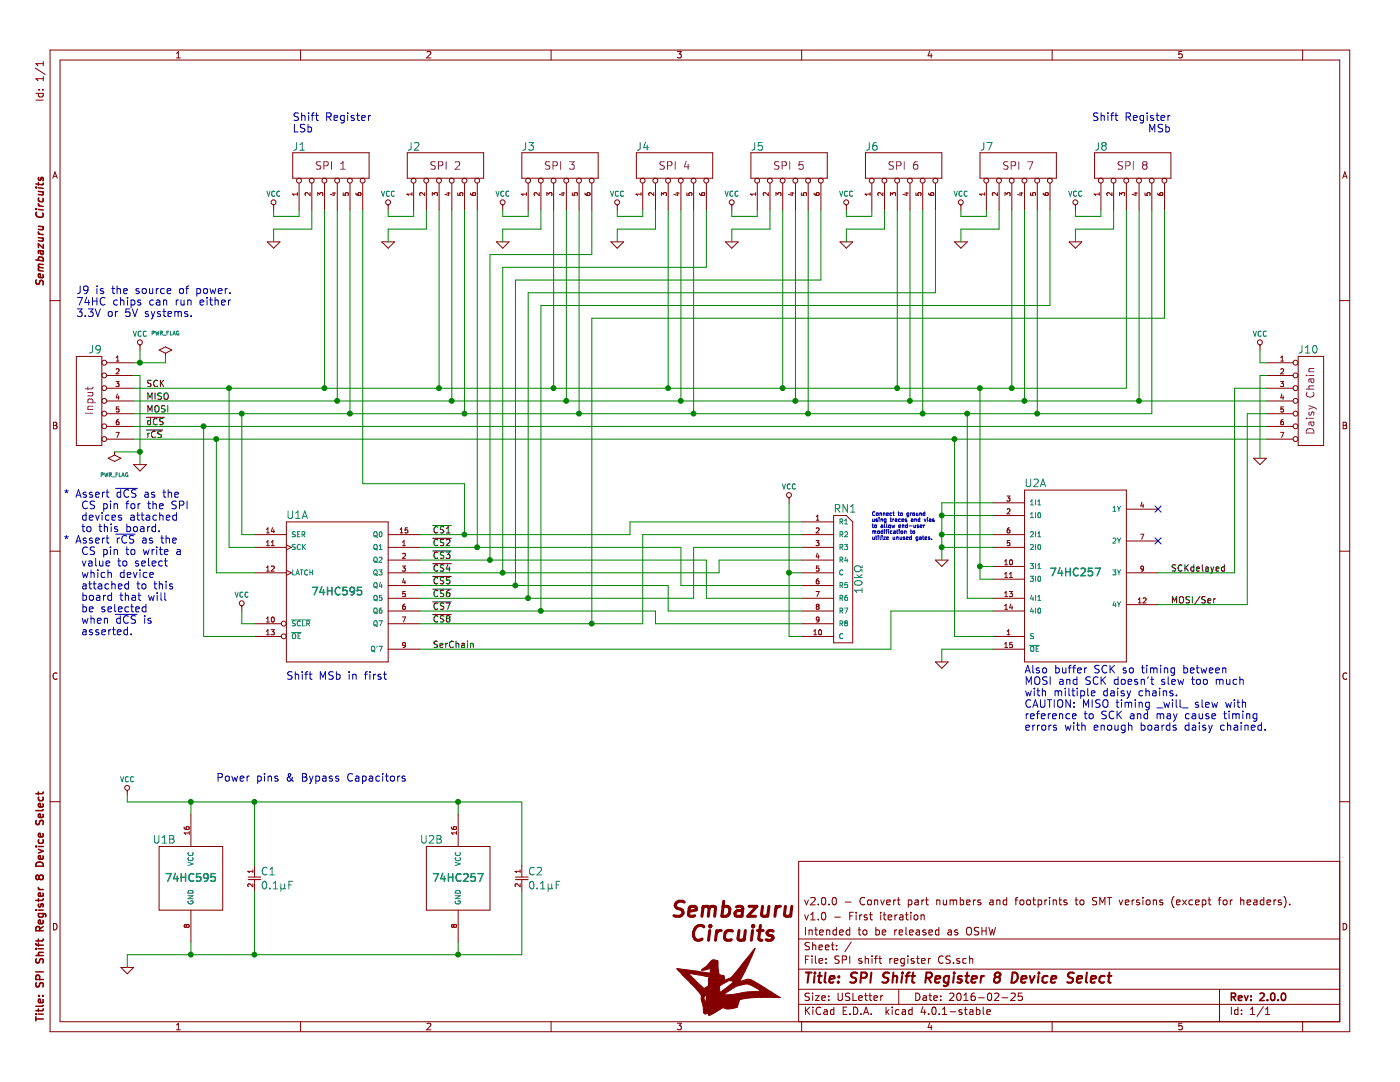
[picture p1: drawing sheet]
EESchema Schematic File Version 2
LIBS:NewUnsorted
LIBS:Arduino
LIBS:logos
LIBS:power
LIBS:device
LIBS:transistors
LIBS:conn
LIBS:linear
LIBS:regul
LIBS:74xx
LIBS:cmos4000
LIBS:adc-dac
LIBS:memory
LIBS:xilinx
LIBS:microcontrollers
LIBS:dsp
LIBS:microchip
LIBS:analog_switches
LIBS:motorola
LIBS:texas
LIBS:intel
LIBS:audio
LIBS:interface
LIBS:digital-audio
LIBS:philips
LIBS:display
LIBS:cypress
LIBS:siliconi
LIBS:opto
LIBS:atmel
LIBS:contrib
LIBS:valves
LIBS:SPI shift register CS-cache
EELAYER 25 0
EELAYER END
$Descr USLetter 11000 8500
encoding utf-8
Sheet 1 1
Title "SPI Shift Register 8 Device Select"
Date "2016-02-25"
Rev "2.0.0"
Comp "Sembazuru Circuits"
Comment1 "Intended to be released as OSHW"
Comment2 "v1.0 - First iteration"
Comment3 "v2.0.0 - Convert part numbers and footprints to SMT versions (except for headers)."
Comment4 ""
$EndDescr
$Comp
L CONN_07 J10
U 1 1
P 10300 3150
F 0 "J10" H 10200 3550 60  0000 L CNN
F 1 "CONN_07" V 10350 3150 60  0001 C CNN
F 2 "ipc-7251TH Standard:HDRV7W64P254_1X7_1778X254X1016P" H 10300 3150 60  0001 C CNN
F 3 "" H 10300 3150 60  0000 C CNN
F 4 "Daisy Chain" V 10300 3150 60  0000 C CNN "Note"
	1    10300 3150
	1    0    0    -1  
$EndComp
$Comp
L CONN_07 J9
U 1 1
P 700 3150
F 0 "J9" H 600 3550 60  0000 L CNN
F 1 "CONN_07" V 750 3150 60  0001 C CNN
F 2 "ipc-7251TH Standard:HDRV7W64P254_1X7_1778X254X1016P" H 700 3150 60  0001 C CNN
F 3 "" H 700 3150 60  0000 C CNN
F 4 "Input" V 700 3150 60  0000 C CNN "Note"
	1    700  3150
	-1   0    0    -1  
$EndComp
$Comp
L CONN_06 J1
U 1 1
P 2600 1300
F 0 "J1" V 2750 1600 60  0000 R CNN
F 1 "CONN_06" V 2650 1300 60  0001 C CNN
F 2 "ipc-7251TH-standard:HDRV6W64P254_1X6_1524X254X1016P" H 2600 1300 60  0001 C CNN
F 3 "" H 2600 1300 60  0000 C CNN
F 4 "SPI 1" V 2600 1300 60  0000 C CNN "Note"
	1    2600 1300
	0    -1   -1   0   
$EndComp
Text Label 1150 3450 0    50   ~ 0
~rCS
Text Label 1150 3350 0    50   ~ 0
~dCS
Text Label 1150 3150 0    50   ~ 0
MISO
$Comp
L VCC #PWR01
U 1 1
P 1100 2750
F 0 "#PWR01" H 1100 2700 40  0001 C CNN
F 1 "VCC" H 1100 2850 40  0000 C BNN
F 2 "" H 1100 2750 60  0000 C CNN
F 3 "" H 1100 2750 60  0000 C CNN
	1    1100 2750
	1    0    0    -1  
$EndComp
$Comp
L GND #PWR02
U 1 1
P 1100 3650
F 0 "#PWR02" H 1100 3650 30  0001 C CNN
F 1 "GND" H 1100 3580 30  0001 C CNN
F 2 "" H 1100 3650 60  0000 C CNN
F 3 "" H 1100 3650 60  0000 C CNN
	1    1100 3650
	1    0    0    -1  
$EndComp
$Comp
L 74HC595 U1
U 1 1
P 2650 4650
F 0 "U1" H 2250 5250 60  0000 L CNN
F 1 "74HC595" H 2650 4650 60  0000 C CNB
F 2 "NXP-74HC595PW_118:SOP65P640X110-16N" H 2650 4650 60  0001 C CNN
F 3 "https://octopart.com/sn74hc595pwr-texas+instruments-879136" H 2650 4650 60  0001 C CNN
F 4 "CPL-" H 2650 4650 60  0001 C CNN "CommonPartLibrary"
F 5 "Texas Instruments" H 2650 4650 60  0001 C CNN "Mfg"
F 6 "SN74HC595PWR" H 2650 4650 60  0001 C CNN "MfgPart"
	1    2650 4650
	1    0    0    -1  
$EndComp
$Comp
L 74HC257 U2
U 1 1
P 8450 4500
F 0 "U2" H 8050 5200 60  0000 L CNN
F 1 "74HC257" H 8450 4500 60  0000 C CNB
F 2 "TI-SN74HC257PW:SOP65P640X120-16N" H 8450 4600 60  0001 C CNN
F 3 "https://octopart.com/sn74hc257pw-texas+instruments-789437" H 8450 4600 60  0001 C CNN
F 4 "CPL-" H 8450 4500 60  0001 C CNN "CommonPartLibrary"
F 5 "Texas Instruments" H 8450 4500 60  0001 C CNN "Mfg"
F 6 "SN74HC257PW" H 8450 4500 60  0001 C CNN "MfgPart"
	1    8450 4500
	1    0    0    -1  
$EndComp
$Comp
L VCC #PWR03
U 1 1
P 9900 2750
F 0 "#PWR03" H 9900 2700 40  0001 C CNN
F 1 "VCC" H 9900 2850 40  0000 C BNN
F 2 "" H 9900 2750 60  0000 C CNN
F 3 "" H 9900 2750 60  0000 C CNN
	1    9900 2750
	1    0    0    -1  
$EndComp
$Comp
L GND #PWR04
U 1 1
P 9900 3600
F 0 "#PWR04" H 9900 3600 30  0001 C CNN
F 1 "GND" H 9900 3530 30  0001 C CNN
F 2 "" H 9900 3600 60  0000 C CNN
F 3 "" H 9900 3600 60  0000 C CNN
	1    9900 3600
	1    0    0    -1  
$EndComp
$Comp
L VCC #PWR05
U 1 1
P 2150 1650
F 0 "#PWR05" H 2150 1600 40  0001 C CNN
F 1 "VCC" H 2150 1750 40  0000 C BNN
F 2 "" H 2150 1650 60  0000 C CNN
F 3 "" H 2150 1650 60  0000 C CNN
	1    2150 1650
	1    0    0    -1  
$EndComp
$Comp
L GND #PWR06
U 1 1
P 2150 1900
F 0 "#PWR06" H 2150 1900 30  0001 C CNN
F 1 "GND" H 2150 1830 30  0001 C CNN
F 2 "" H 2150 1900 60  0000 C CNN
F 3 "" H 2150 1900 60  0000 C CNN
	1    2150 1900
	1    0    0    -1  
$EndComp
$Comp
L CONN_06 J2
U 1 1
P 3500 1300
F 0 "J2" V 3650 1600 60  0000 R CNN
F 1 "CONN_06" V 3550 1300 60  0001 C CNN
F 2 "ipc-7251TH-standard:HDRV6W64P254_1X6_1524X254X1016P" H 3500 1300 60  0001 C CNN
F 3 "" H 3500 1300 60  0000 C CNN
F 4 "SPI 2" V 3500 1300 60  0000 C CNN "Note"
	1    3500 1300
	0    -1   -1   0   
$EndComp
$Comp
L VCC #PWR07
U 1 1
P 3050 1650
F 0 "#PWR07" H 3050 1600 40  0001 C CNN
F 1 "VCC" H 3050 1750 40  0000 C BNN
F 2 "" H 3050 1650 60  0000 C CNN
F 3 "" H 3050 1650 60  0000 C CNN
	1    3050 1650
	1    0    0    -1  
$EndComp
$Comp
L GND #PWR08
U 1 1
P 3050 1900
F 0 "#PWR08" H 3050 1900 30  0001 C CNN
F 1 "GND" H 3050 1830 30  0001 C CNN
F 2 "" H 3050 1900 60  0000 C CNN
F 3 "" H 3050 1900 60  0000 C CNN
	1    3050 1900
	1    0    0    -1  
$EndComp
$Comp
L CONN_06 J3
U 1 1
P 4400 1300
F 0 "J3" V 4550 1600 60  0000 R CNN
F 1 "CONN_06" V 4450 1300 60  0001 C CNN
F 2 "ipc-7251TH-standard:HDRV6W64P254_1X6_1524X254X1016P" H 4400 1300 60  0001 C CNN
F 3 "" H 4400 1300 60  0000 C CNN
F 4 "SPI 3" V 4400 1300 60  0000 C CNN "Note"
	1    4400 1300
	0    -1   -1   0   
$EndComp
$Comp
L VCC #PWR09
U 1 1
P 3950 1650
F 0 "#PWR09" H 3950 1600 40  0001 C CNN
F 1 "VCC" H 3950 1750 40  0000 C BNN
F 2 "" H 3950 1650 60  0000 C CNN
F 3 "" H 3950 1650 60  0000 C CNN
	1    3950 1650
	1    0    0    -1  
$EndComp
$Comp
L GND #PWR010
U 1 1
P 3950 1900
F 0 "#PWR010" H 3950 1900 30  0001 C CNN
F 1 "GND" H 3950 1830 30  0001 C CNN
F 2 "" H 3950 1900 60  0000 C CNN
F 3 "" H 3950 1900 60  0000 C CNN
	1    3950 1900
	1    0    0    -1  
$EndComp
$Comp
L CONN_06 J4
U 1 1
P 5300 1300
F 0 "J4" V 5450 1600 60  0000 R CNN
F 1 "CONN_06" V 5350 1300 60  0001 C CNN
F 2 "ipc-7251TH-standard:HDRV6W64P254_1X6_1524X254X1016P" H 5300 1300 60  0001 C CNN
F 3 "" H 5300 1300 60  0000 C CNN
F 4 "SPI 4" V 5300 1300 60  0000 C CNN "Note"
	1    5300 1300
	0    -1   -1   0   
$EndComp
$Comp
L VCC #PWR011
U 1 1
P 4850 1650
F 0 "#PWR011" H 4850 1600 40  0001 C CNN
F 1 "VCC" H 4850 1750 40  0000 C BNN
F 2 "" H 4850 1650 60  0000 C CNN
F 3 "" H 4850 1650 60  0000 C CNN
	1    4850 1650
	1    0    0    -1  
$EndComp
$Comp
L GND #PWR012
U 1 1
P 4850 1900
F 0 "#PWR012" H 4850 1900 30  0001 C CNN
F 1 "GND" H 4850 1830 30  0001 C CNN
F 2 "" H 4850 1900 60  0000 C CNN
F 3 "" H 4850 1900 60  0000 C CNN
	1    4850 1900
	1    0    0    -1  
$EndComp
$Comp
L CONN_06 J5
U 1 1
P 6200 1300
F 0 "J5" V 6350 1600 60  0000 R CNN
F 1 "CONN_06" V 6250 1300 60  0001 C CNN
F 2 "ipc-7251TH-standard:HDRV6W64P254_1X6_1524X254X1016P" H 6200 1300 60  0001 C CNN
F 3 "" H 6200 1300 60  0000 C CNN
F 4 "SPI 5" V 6200 1300 60  0000 C CNN "Note"
	1    6200 1300
	0    -1   -1   0   
$EndComp
$Comp
L VCC #PWR013
U 1 1
P 5750 1650
F 0 "#PWR013" H 5750 1600 40  0001 C CNN
F 1 "VCC" H 5750 1750 40  0000 C BNN
F 2 "" H 5750 1650 60  0000 C CNN
F 3 "" H 5750 1650 60  0000 C CNN
	1    5750 1650
	1    0    0    -1  
$EndComp
$Comp
L GND #PWR014
U 1 1
P 5750 1900
F 0 "#PWR014" H 5750 1900 30  0001 C CNN
F 1 "GND" H 5750 1830 30  0001 C CNN
F 2 "" H 5750 1900 60  0000 C CNN
F 3 "" H 5750 1900 60  0000 C CNN
	1    5750 1900
	1    0    0    -1  
$EndComp
$Comp
L CONN_06 J6
U 1 1
P 7100 1300
F 0 "J6" V 7250 1600 60  0000 R CNN
F 1 "CONN_06" V 7150 1300 60  0001 C CNN
F 2 "ipc-7251TH-standard:HDRV6W64P254_1X6_1524X254X1016P" H 7100 1300 60  0001 C CNN
F 3 "" H 7100 1300 60  0000 C CNN
F 4 "SPI 6" V 7100 1300 60  0000 C CNN "Note"
	1    7100 1300
	0    -1   -1   0   
$EndComp
$Comp
L VCC #PWR015
U 1 1
P 6650 1650
F 0 "#PWR015" H 6650 1600 40  0001 C CNN
F 1 "VCC" H 6650 1750 40  0000 C BNN
F 2 "" H 6650 1650 60  0000 C CNN
F 3 "" H 6650 1650 60  0000 C CNN
	1    6650 1650
	1    0    0    -1  
$EndComp
$Comp
L GND #PWR016
U 1 1
P 6650 1900
F 0 "#PWR016" H 6650 1900 30  0001 C CNN
F 1 "GND" H 6650 1830 30  0001 C CNN
F 2 "" H 6650 1900 60  0000 C CNN
F 3 "" H 6650 1900 60  0000 C CNN
	1    6650 1900
	1    0    0    -1  
$EndComp
$Comp
L CONN_06 J7
U 1 1
P 8000 1300
F 0 "J7" V 8150 1600 60  0000 R CNN
F 1 "CONN_06" V 8050 1300 60  0001 C CNN
F 2 "ipc-7251TH-standard:HDRV6W64P254_1X6_1524X254X1016P" H 8000 1300 60  0001 C CNN
F 3 "" H 8000 1300 60  0000 C CNN
F 4 "SPI 7" V 8000 1300 60  0000 C CNN "Note"
	1    8000 1300
	0    -1   -1   0   
$EndComp
$Comp
L VCC #PWR017
U 1 1
P 7550 1650
F 0 "#PWR017" H 7550 1600 40  0001 C CNN
F 1 "VCC" H 7550 1750 40  0000 C BNN
F 2 "" H 7550 1650 60  0000 C CNN
F 3 "" H 7550 1650 60  0000 C CNN
	1    7550 1650
	1    0    0    -1  
$EndComp
$Comp
L GND #PWR018
U 1 1
P 7550 1900
F 0 "#PWR018" H 7550 1900 30  0001 C CNN
F 1 "GND" H 7550 1830 30  0001 C CNN
F 2 "" H 7550 1900 60  0000 C CNN
F 3 "" H 7550 1900 60  0000 C CNN
	1    7550 1900
	1    0    0    -1  
$EndComp
$Comp
L CONN_06 J8
U 1 1
P 8900 1300
F 0 "J8" V 9050 1600 60  0000 R CNN
F 1 "CONN_06" V 8950 1300 60  0001 C CNN
F 2 "ipc-7251TH-standard:HDRV6W64P254_1X6_1524X254X1016P" H 8900 1300 60  0001 C CNN
F 3 "" H 8900 1300 60  0000 C CNN
F 4 "SPI 8" V 8900 1300 60  0000 C CNN "Note"
	1    8900 1300
	0    -1   -1   0   
$EndComp
$Comp
L VCC #PWR019
U 1 1
P 8450 1650
F 0 "#PWR019" H 8450 1600 40  0001 C CNN
F 1 "VCC" H 8450 1750 40  0000 C BNN
F 2 "" H 8450 1650 60  0000 C CNN
F 3 "" H 8450 1650 60  0000 C CNN
	1    8450 1650
	1    0    0    -1  
$EndComp
$Comp
L GND #PWR020
U 1 1
P 8450 1900
F 0 "#PWR020" H 8450 1900 30  0001 C CNN
F 1 "GND" H 8450 1830 30  0001 C CNN
F 2 "" H 8450 1900 60  0000 C CNN
F 3 "" H 8450 1900 60  0000 C CNN
	1    8450 1900
	1    0    0    -1  
$EndComp
$Comp
L VCC #PWR021
U 1 1
P 1000 6250
F 0 "#PWR021" H 1000 6200 40  0001 C CNN
F 1 "VCC" H 1000 6350 40  0000 C BNN
F 2 "" H 1000 6250 60  0000 C CNN
F 3 "" H 1000 6250 60  0000 C CNN
	1    1000 6250
	1    0    0    -1  
$EndComp
$Comp
L GND #PWR022
U 1 1
P 1000 7600
F 0 "#PWR022" H 1000 7600 30  0001 C CNN
F 1 "GND" H 1000 7530 30  0001 C CNN
F 2 "" H 1000 7600 60  0000 C CNN
F 3 "" H 1000 7600 60  0000 C CNN
	1    1000 7600
	1    0    0    -1  
$EndComp
$Comp
L CAP_NP C1
U 1 1
P 2000 6900
F 0 "C1" H 2050 6950 60  0000 L CNN
F 1 "0.1µF" H 2050 6840 60  0000 L CNN
F 2 "AVX-06035C104KAT2A:CAPC1608X90N" H 2000 6900 60  0001 C CNN
F 3 "https://octopart.com/common-parts-library#CPL-CAP-X7R-0603-100NF-50V" H 2000 6900 60  0001 C CNN
F 4 "CPL-CAP-X7R-0603-100NF-50V" H 2000 6900 60  0001 C CNN "CommonPartLibrary"
F 5 "AVX" H 2000 6900 60  0001 C CNN "Mfg"
F 6 "06035C104KAT2A" H 2000 6900 60  0001 C CNN "MfgPart"
F 7 "Kemet" H 2000 6900 60  0001 C CNN "Mfg2"
F 8 "C0603C104K5RACTU" H 2000 6900 60  0001 C CNN "Mfg2Part"
	1    2000 6900
	1    0    0    -1  
$EndComp
$Comp
L VCC #PWR023
U 1 1
P 1900 4800
F 0 "#PWR023" H 1900 4750 40  0001 C CNN
F 1 "VCC" H 1900 4900 40  0000 C BNN
F 2 "" H 1900 4800 60  0000 C CNN
F 3 "" H 1900 4800 60  0000 C CNN
	1    1900 4800
	1    0    0    -1  
$EndComp
$Comp
L GND #PWR024
U 1 1
P 7400 4400
F 0 "#PWR024" H 7400 4400 30  0001 C CNN
F 1 "GND" H 7400 4330 30  0001 C CNN
F 2 "" H 7400 4400 60  0000 C CNN
F 3 "" H 7400 4400 60  0000 C CNN
	1    7400 4400
	1    0    0    -1  
$EndComp
Text Label 3400 4200 0    50   ~ 0
~CS1
Text Label 3400 4300 0    50   ~ 0
~CS2
Text Label 3400 4400 0    50   ~ 0
~CS3
Text Label 3400 4500 0    50   ~ 0
~CS4
Text Label 3400 4600 0    50   ~ 0
~CS5
Text Label 3400 4700 0    50   ~ 0
~CS6
Text Label 3400 4800 0    50   ~ 0
~CS7
Text Label 3400 4900 0    50   ~ 0
~CS8
Text Label 3400 5100 0    50   ~ 0
SerChain
$Comp
L PWR_FLAG #FLG025
U 1 1
P 1300 2800
F 0 "#FLG025" H 1300 2895 30  0001 C CNN
F 1 "PWR_FLAG" H 1300 2980 30  0000 C CNN
F 2 "" H 1300 2800 60  0000 C CNN
F 3 "" H 1300 2800 60  0000 C CNN
	1    1300 2800
	1    0    0    -1  
$EndComp
$Comp
L PWR_FLAG #FLG026
U 1 1
P 900 3550
F 0 "#FLG026" H 900 3645 30  0001 C CNN
F 1 "PWR_FLAG" H 900 3730 30  0000 C CNN
F 2 "" H 900 3550 60  0000 C CNN
F 3 "" H 900 3550 60  0000 C CNN
	1    900  3550
	-1   0    0    1   
$EndComp
Text Notes 8050 5750 0    60   ~ 0
Also buffer SCK so timing between\nMOSI and SCK doesn't slew too much\nwith miltiple daisy chains.\nCAUTION: MISO timing _will_ slew with\nreference to SCK and may cause timing\nerrors with enough boards daisy chained.
$Comp
L VCC #PWR027
U 1 1
P 6200 3950
F 0 "#PWR027" H 6200 3900 40  0001 C CNN
F 1 "VCC" H 6200 4050 40  0000 C BNN
F 2 "" H 6200 3950 60  0000 C CNN
F 3 "" H 6200 3950 60  0000 C CNN
	1    6200 3950
	1    0    0    -1  
$EndComp
Text Notes 1700 6150 0    60   ~ 0
Power pins & Bypass Capacitors
Text Notes 600  2500 0    60   ~ 0
J9 is the source of power.\n74HC chips can run either\n3.3V or 5V systems.
Text Notes 2300 1050 0    60   ~ 0
Shift Register\nLSb
Text Notes 9200 1050 2    60   ~ 0
Shift Register\nMSb
Text Notes 2250 5350 0    60   ~ 0
Shift MSb in first
NoConn ~ 9100 4000
NoConn ~ 9100 4250
Text Notes 500  5000 0    60   ~ 0
* Assert ~dCS~ as the\n   CS pin for the SPI\n   devices attached\n   to this board.\n* Assert ~rCS~ as the\n   CS pin to write a\n   value to select\n   which device\n   attached to this\n   board that will\n   be selected\n   when ~dCS~ is\n   asserted. 
Text Label 1150 3050 0    50   ~ 0
SCK
Text Label 1150 3250 0    50   ~ 0
MOSI
Wire Wire Line
	1050 2950 1100 2950
Wire Wire Line
	1100 2950 1100 3650
Wire Wire Line
	1050 2850 1300 2850
Wire Wire Line
	1100 2850 1100 2750
Wire Wire Line
	2550 3050 2550 1650
Wire Wire Line
	2650 3150 2650 1650
Wire Wire Line
	2750 3250 2750 1650
Wire Wire Line
	2000 4500 1700 4500
Wire Wire Line
	1700 4500 1700 3450
Wire Wire Line
	1050 3450 9950 3450
Wire Wire Line
	2000 5000 1600 5000
Wire Wire Line
	1600 5000 1600 3350
Wire Wire Line
	1050 3350 9950 3350
Wire Wire Line
	1050 3050 8850 3050
Wire Wire Line
	3300 5100 7000 5100
Wire Wire Line
	7000 5100 7000 4800
Wire Wire Line
	7800 5000 7500 5000
Wire Wire Line
	7500 5000 7500 3450
Wire Wire Line
	9950 2950 9900 2950
Wire Wire Line
	9900 2950 9900 3600
Wire Wire Line
	9950 2850 9900 2850
Wire Wire Line
	9900 2850 9900 2750
Wire Wire Line
	2350 1650 2350 1700
Wire Wire Line
	2350 1700 2150 1700
Wire Wire Line
	2150 1700 2150 1650
Wire Wire Line
	2450 1650 2450 1800
Wire Wire Line
	2450 1800 2150 1800
Wire Wire Line
	2150 1800 2150 1900
Wire Wire Line
	3450 3050 3450 1650
Wire Wire Line
	3550 3150 3550 1650
Wire Wire Line
	3650 3250 3650 1650
Wire Wire Line
	3250 1650 3250 1700
Wire Wire Line
	3250 1700 3050 1700
Wire Wire Line
	3050 1700 3050 1650
Wire Wire Line
	3350 1650 3350 1800
Wire Wire Line
	3350 1800 3050 1800
Wire Wire Line
	3050 1800 3050 1900
Wire Wire Line
	4350 3050 4350 1650
Wire Wire Line
	4450 3150 4450 1650
Wire Wire Line
	4550 3250 4550 1650
Wire Wire Line
	4150 1650 4150 1700
Wire Wire Line
	4150 1700 3950 1700
Wire Wire Line
	3950 1700 3950 1650
Wire Wire Line
	4250 1650 4250 1800
Wire Wire Line
	4250 1800 3950 1800
Wire Wire Line
	3950 1800 3950 1900
Wire Wire Line
	5250 3050 5250 1650
Wire Wire Line
	5350 3150 5350 1650
Wire Wire Line
	5450 3250 5450 1650
Wire Wire Line
	5050 1650 5050 1700
Wire Wire Line
	5050 1700 4850 1700
Wire Wire Line
	4850 1700 4850 1650
Wire Wire Line
	5150 1650 5150 1800
Wire Wire Line
	5150 1800 4850 1800
Wire Wire Line
	4850 1800 4850 1900
Wire Wire Line
	6150 3050 6150 1650
Wire Wire Line
	6250 3150 6250 1650
Wire Wire Line
	6350 3250 6350 1650
Wire Wire Line
	5950 1650 5950 1700
Wire Wire Line
	5950 1700 5750 1700
Wire Wire Line
	5750 1700 5750 1650
Wire Wire Line
	6050 1650 6050 1800
Wire Wire Line
	6050 1800 5750 1800
Wire Wire Line
	5750 1800 5750 1900
Wire Wire Line
	7050 3050 7050 1650
Wire Wire Line
	7150 3150 7150 1650
Wire Wire Line
	7250 3250 7250 1650
Wire Wire Line
	6850 1650 6850 1700
Wire Wire Line
	6850 1700 6650 1700
Wire Wire Line
	6650 1700 6650 1650
Wire Wire Line
	6950 1650 6950 1800
Wire Wire Line
	6950 1800 6650 1800
Wire Wire Line
	6650 1800 6650 1900
Wire Wire Line
	7950 3050 7950 1650
Wire Wire Line
	8050 3150 8050 1650
Wire Wire Line
	8150 3250 8150 1650
Wire Wire Line
	7750 1650 7750 1700
Wire Wire Line
	7750 1700 7550 1700
Wire Wire Line
	7550 1700 7550 1650
Wire Wire Line
	7850 1650 7850 1800
Wire Wire Line
	7850 1800 7550 1800
Wire Wire Line
	7550 1800 7550 1900
Wire Wire Line
	8850 3050 8850 1650
Wire Wire Line
	8950 3150 8950 1650
Wire Wire Line
	9050 3250 9050 1650
Wire Wire Line
	8650 1650 8650 1700
Wire Wire Line
	8650 1700 8450 1700
Wire Wire Line
	8450 1700 8450 1650
Wire Wire Line
	8750 1650 8750 1800
Wire Wire Line
	8750 1800 8450 1800
Wire Wire Line
	8450 1800 8450 1900
Wire Wire Line
	1000 6300 4100 6300
Wire Wire Line
	1000 6300 1000 6250
Wire Wire Line
	1000 7500 4100 7500
Wire Wire Line
	1000 7500 1000 7600
Wire Wire Line
	3600 7500 3600 7400
Wire Wire Line
	3600 6300 3600 6400
Wire Wire Line
	1500 6400 1500 6300
Connection ~ 1500 6300
Wire Wire Line
	1500 7400 1500 7500
Connection ~ 1500 7500
Wire Wire Line
	2000 6800 2000 6300
Connection ~ 2000 6300
Wire Wire Line
	2000 7000 2000 7500
Connection ~ 2000 7500
Wire Wire Line
	4100 7500 4100 7000
Connection ~ 3600 7500
Wire Wire Line
	4100 6300 4100 6800
Connection ~ 3600 6300
Connection ~ 1600 3350
Connection ~ 1700 3450
Wire Wire Line
	3300 4200 4950 4200
Wire Wire Line
	3650 4200 3650 3800
Wire Wire Line
	3650 3800 2850 3800
Wire Wire Line
	2850 3800 2850 1650
Wire Wire Line
	3300 4300 5350 4300
Wire Wire Line
	3750 4300 3750 1650
Wire Wire Line
	3300 4400 5550 4400
Wire Wire Line
	3300 4500 5650 4500
Wire Wire Line
	3300 4600 5250 4600
Wire Wire Line
	4050 4600 4050 2200
Wire Wire Line
	4050 2200 6450 2200
Wire Wire Line
	6450 2200 6450 1650
Wire Wire Line
	3300 4700 5450 4700
Wire Wire Line
	4150 4700 4150 2300
Wire Wire Line
	4150 2300 7350 2300
Wire Wire Line
	7350 2300 7350 1650
Wire Wire Line
	3300 4800 5150 4800
Wire Wire Line
	4250 4800 4250 2400
Wire Wire Line
	4250 2400 8250 2400
Wire Wire Line
	8250 2400 8250 1650
Wire Wire Line
	3300 4900 5050 4900
Wire Wire Line
	4650 4900 4650 2500
Wire Wire Line
	4650 2500 9150 2500
Wire Wire Line
	9150 2500 9150 1650
Wire Wire Line
	1900 4800 1900 4900
Wire Wire Line
	1900 4900 2000 4900
Wire Wire Line
	1050 3150 9950 3150
Wire Wire Line
	1050 3250 9050 3250
Wire Wire Line
	7400 5200 7400 5100
Wire Wire Line
	7400 5100 7800 5100
Connection ~ 7500 3450
Wire Wire Line
	1300 2850 1300 2800
Connection ~ 1100 2850
Wire Wire Line
	900  3550 1100 3550
Connection ~ 1100 3550
Wire Wire Line
	4650 2000 4650 1650
Wire Wire Line
	3950 4500 3950 2100
Wire Wire Line
	3950 2100 5550 2100
Wire Wire Line
	5550 2100 5550 1650
Connection ~ 8950 3150
Connection ~ 8150 3250
Connection ~ 8050 3150
Connection ~ 7950 3050
Connection ~ 7250 3250
Connection ~ 7150 3150
Connection ~ 7050 3050
Connection ~ 6350 3250
Connection ~ 6250 3150
Connection ~ 6150 3050
Connection ~ 5450 3250
Connection ~ 5350 3150
Connection ~ 5250 3050
Connection ~ 4550 3250
Connection ~ 4450 3150
Connection ~ 4350 3050
Connection ~ 3650 3250
Connection ~ 3550 3150
Connection ~ 3450 3050
Connection ~ 2750 3250
Connection ~ 2650 3150
Connection ~ 2550 3050
Wire Wire Line
	6200 5000 6300 5000
Wire Wire Line
	6200 3950 6200 5000
Wire Wire Line
	9700 3050 9950 3050
Wire Wire Line
	7000 4800 7800 4800
Wire Wire Line
	7800 4450 7700 4450
Wire Wire Line
	7700 3050 7700 4550
Wire Wire Line
	7700 4550 7800 4550
Wire Wire Line
	7400 4300 7800 4300
Wire Wire Line
	7400 3950 7400 4400
Wire Wire Line
	7800 4200 7400 4200
Connection ~ 7400 4300
Wire Wire Line
	7800 4050 7400 4050
Connection ~ 7400 4200
Wire Wire Line
	7800 3950 7400 3950
Connection ~ 7400 4050
Wire Wire Line
	2000 4300 1800 4300
Wire Wire Line
	1800 4300 1800 3050
Connection ~ 1800 3050
Wire Wire Line
	2000 4200 1900 4200
Wire Wire Line
	1900 4200 1900 3250
Connection ~ 1900 3250
Connection ~ 7700 3050
Connection ~ 7700 4450
Wire Wire Line
	7800 4700 7600 4700
Wire Wire Line
	7600 4700 7600 3250
Connection ~ 7600 3250
Text Label 9200 4500 0    50   ~ 0
SCKdelayed
Wire Wire Line
	9800 3250 9950 3250
Wire Wire Line
	9700 4500 9100 4500
Wire Wire Line
	9700 3050 9700 4500
Text Label 9200 4750 0    50   ~ 0
MOSI/Ser
Wire Wire Line
	9100 4750 9800 4750
Wire Wire Line
	9800 4750 9800 3250
$Comp
L GND #PWR028
U 1 1
P 7400 5200
F 0 "#PWR028" H 7400 5200 30  0001 C CNN
F 1 "GND" H 7400 5130 30  0001 C CNN
F 2 "" H 7400 5200 60  0000 C CNN
F 3 "" H 7400 5200 60  0000 C CNN
	1    7400 5200
	1    0    0    -1  
$EndComp
Text Notes 6850 4250 0    30   ~ 0
Connect to ground\nusing traces and vias\nto allow end-user\nmodification to\nutilize unused gates.
$Comp
L CAP_NP C2
U 1 1
P 4100 6900
F 0 "C2" H 4150 6950 60  0000 L CNN
F 1 "0.1µF" H 4150 6840 60  0000 L CNN
F 2 "AVX-06035C104KAT2A:CAPC1608X90N" H 4100 6900 60  0001 C CNN
F 3 "https://octopart.com/common-parts-library#CPL-CAP-X7R-0603-100NF-50V" H 4100 6900 60  0001 C CNN
F 4 "CPL-CAP-X7R-0603-100NF-50V" H 4100 6900 60  0001 C CNN "CommonPartLibrary"
F 5 "AVX" H 4100 6900 60  0001 C CNN "Mfg"
F 6 "06035C104KAT2A" H 4100 6900 60  0001 C CNN "MfgPart"
F 7 "Kemet" H 4100 6900 60  0001 C CNN "Mfg2"
F 8 "C0603C104K5RACTU" H 4100 6900 60  0001 C CNN "Mfg2Part"
	1    4100 6900
	1    0    0    -1  
$EndComp
$Comp
L 74HC595 U1
U 2 1
P 1500 6900
F 0 "U1" H 1200 7200 60  0000 L CNN
F 1 "74HC595" H 1500 6900 60  0000 C CNB
F 2 "NXP-74HC595PW_118:SOP65P640X110-16N" H 1500 6900 60  0001 C CNN
F 3 "https://octopart.com/sn74hc595pwr-texas+instruments-879136" H 1500 6900 60  0001 C CNN
F 4 "CPL-" H 1500 6900 60  0001 C CNN "CommonPartLibrary"
F 5 "Texas Instruments" H 1500 6900 60  0001 C CNN "Mfg"
F 6 "SN74HC595PWR" H 1500 6900 60  0001 C CNN "MfgPart"
	2    1500 6900
	1    0    0    -1  
$EndComp
$Comp
L 74HC257 U2
U 2 1
P 3600 6900
F 0 "U2" H 3300 7200 60  0000 L CNN
F 1 "74HC257" H 3600 6900 60  0000 C CNB
F 2 "TI-SN74HC257PW:SOP65P640X120-16N" H 3600 7000 60  0001 C CNN
F 3 "https://octopart.com/sn74hc257pw-texas+instruments-789437" H 3600 7000 60  0001 C CNN
F 4 "CPL-" H 3600 6900 60  0001 C CNN "CommonPartLibrary"
F 5 "Texas Instruments" H 3600 6900 60  0001 C CNN "Mfg"
F 6 "SN74HC257PW" H 3600 6900 60  0001 C CNN "MfgPart"
	2    3600 6900
	1    0    0    -1  
$EndComp
$Comp
L RN8BUSDIP RN1
U 1 1
P 6600 4550
F 0 "RN1" H 6550 5100 60  0000 L CNN
F 1 "10kΩ" V 6750 4550 60  0000 C CNN
F 2 "CDE_misc:RESCAV_EXBA-10N" H 6600 4600 60  0001 C CNN
F 3 "https://octopart.com/exb-a10p103j-panasonic-42270834" H 6600 4600 60  0001 C CNN
F 4 "CPL-ARRB-2512-10KOHM-0.062W*" H 6600 4550 30  0001 C CNN "CommonPartLibrary"
F 5 "Panasonic" H 6600 4550 60  0001 C CNN "Mfg"
F 6 "EXB-A10P103J" H 6600 4550 60  0001 C CNN "MfgPart"
	1    6600 4550
	1    0    0    -1  
$EndComp
Wire Wire Line
	6300 4500 6200 4500
Connection ~ 6200 4500
Wire Wire Line
	6300 4100 4950 4100
Wire Wire Line
	4950 4100 4950 4200
Connection ~ 3650 4200
Wire Wire Line
	4650 2000 3850 2000
Wire Wire Line
	3850 2000 3850 4400
Wire Wire Line
	6300 4200 5050 4200
Wire Wire Line
	5050 4200 5050 4900
Connection ~ 4650 4900
Wire Wire Line
	5150 4800 5150 4900
Wire Wire Line
	5150 4900 6300 4900
Connection ~ 4250 4800
Wire Wire Line
	5450 4700 5450 4300
Wire Wire Line
	5450 4300 6300 4300
Connection ~ 4150 4700
Wire Wire Line
	5250 4600 5250 4800
Wire Wire Line
	5250 4800 6300 4800
Connection ~ 4050 4600
Wire Wire Line
	5650 4500 5650 4400
Wire Wire Line
	5650 4400 6300 4400
Connection ~ 3950 4500
Wire Wire Line
	5550 4400 5550 4700
Wire Wire Line
	5550 4700 6300 4700
Connection ~ 3850 4400
Wire Wire Line
	5350 4300 5350 4600
Wire Wire Line
	5350 4600 6300 4600
Connection ~ 3750 4300
$EndSCHEMATC
